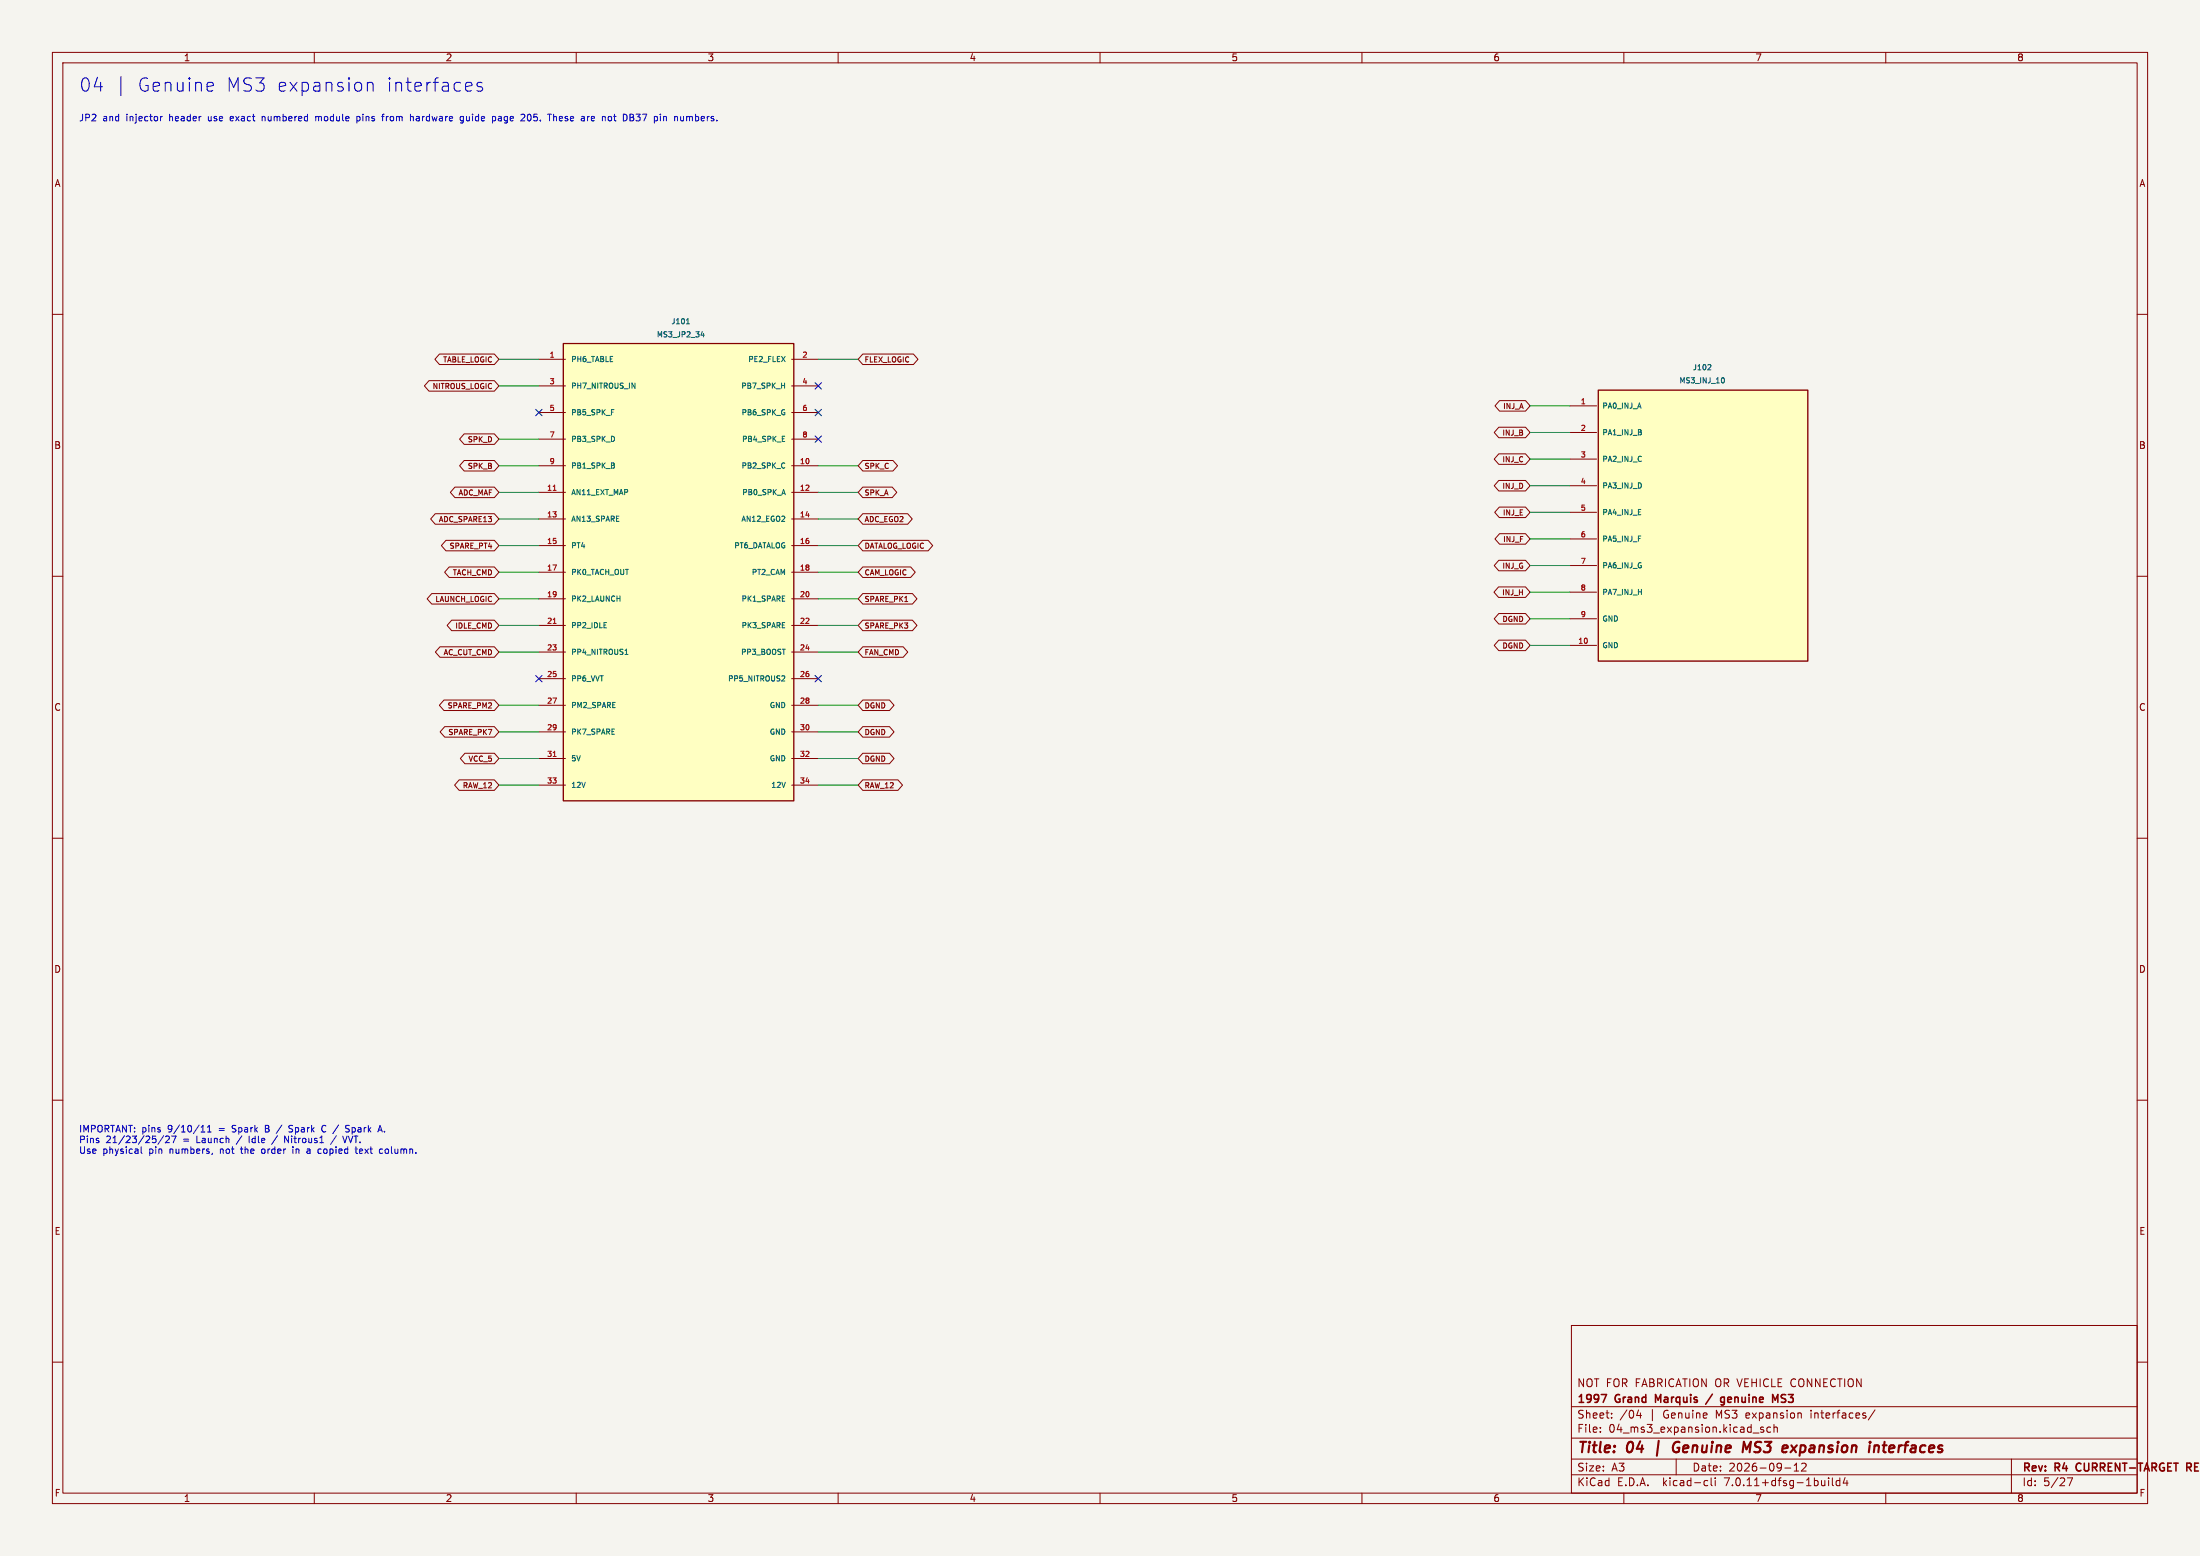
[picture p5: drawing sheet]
(kicad_sch (version 20230121) (generator eeschema) (paper "A3")
(title_block (title "04 | Genuine MS3 expansion interfaces") (date "2026-09-12") (rev "R4 CURRENT-TARGET REVIEW") (company "1997 Grand Marquis / genuine MS3") (comment 1 "NOT FOR FABRICATION OR VEHICLE CONNECTION"))
(lib_symbols
(symbol "GM97:MS3_INJ_10" (pin_names (offset 1.016)) (in_bom yes) (on_board yes)
(property "Reference" "J" (at 0 28.86 0) (effects (font (size 1.27 1.27))))
(property "Value" "MS3_INJ_10" (at 0 25.86 0) (effects (font (size 1.27 1.27))))
(property "Footprint" "" (at 0 0 0) (effects (font (size 1.27 1.27)) hide))
(symbol "MS3_INJ_10_0_1" (rectangle (start -20 25.86) (end 20 -25.86) (stroke (width 0.254) (type default)) (fill (type background))))
(symbol "MS3_INJ_10_1_1" (pin passive line (at -25.4 22.86 0) (length 5.08) (name "PA0_INJ_A" (effects (font (size 1.0 1.0)))) (number "1" (effects (font (size 1.0 1.0)))))
(pin passive line (at -25.4 17.78 0) (length 5.08) (name "PA1_INJ_B" (effects (font (size 1.0 1.0)))) (number "2" (effects (font (size 1.0 1.0)))))
(pin passive line (at -25.4 12.7 0) (length 5.08) (name "PA2_INJ_C" (effects (font (size 1.0 1.0)))) (number "3" (effects (font (size 1.0 1.0)))))
(pin passive line (at -25.4 7.62 0) (length 5.08) (name "PA3_INJ_D" (effects (font (size 1.0 1.0)))) (number "4" (effects (font (size 1.0 1.0)))))
(pin passive line (at -25.4 2.54 0) (length 5.08) (name "PA4_INJ_E" (effects (font (size 1.0 1.0)))) (number "5" (effects (font (size 1.0 1.0)))))
(pin passive line (at -25.4 -2.54 0) (length 5.08) (name "PA5_INJ_F" (effects (font (size 1.0 1.0)))) (number "6" (effects (font (size 1.0 1.0)))))
(pin passive line (at -25.4 -7.62 0) (length 5.08) (name "PA6_INJ_G" (effects (font (size 1.0 1.0)))) (number "7" (effects (font (size 1.0 1.0)))))
(pin passive line (at -25.4 -12.7 0) (length 5.08) (name "PA7_INJ_H" (effects (font (size 1.0 1.0)))) (number "8" (effects (font (size 1.0 1.0)))))
(pin passive line (at -25.4 -17.78 0) (length 5.08) (name "GND" (effects (font (size 1.0 1.0)))) (number "9" (effects (font (size 1.0 1.0)))))
(pin passive line (at -25.4 -22.86 0) (length 5.08) (name "GND" (effects (font (size 1.0 1.0)))) (number "10" (effects (font (size 1.0 1.0)))))))
(symbol "GM97:MS3_JP2_34" (pin_names (offset 1.016)) (in_bom yes) (on_board yes)
(property "Reference" "J" (at 0 46.64 0) (effects (font (size 1.27 1.27))))
(property "Value" "MS3_JP2_34" (at 0 43.64 0) (effects (font (size 1.27 1.27))))
(property "Footprint" "" (at 0 0 0) (effects (font (size 1.27 1.27)) hide))
(symbol "MS3_JP2_34_0_1" (rectangle (start -22 43.64) (end 22 -43.64) (stroke (width 0.254) (type default)) (fill (type background))))
(symbol "MS3_JP2_34_1_1" (pin passive line (at -26.67 40.64 0) (length 5.08) (name "PH6_TABLE" (effects (font (size 1.0 1.0)))) (number "1" (effects (font (size 1.0 1.0)))))
(pin passive line (at -26.67 35.56 0) (length 5.08) (name "PH7_NITROUS_IN" (effects (font (size 1.0 1.0)))) (number "3" (effects (font (size 1.0 1.0)))))
(pin passive line (at -26.67 30.48 0) (length 5.08) (name "PB5_SPK_F" (effects (font (size 1.0 1.0)))) (number "5" (effects (font (size 1.0 1.0)))))
(pin passive line (at -26.67 25.4 0) (length 5.08) (name "PB3_SPK_D" (effects (font (size 1.0 1.0)))) (number "7" (effects (font (size 1.0 1.0)))))
(pin passive line (at -26.67 20.32 0) (length 5.08) (name "PB1_SPK_B" (effects (font (size 1.0 1.0)))) (number "9" (effects (font (size 1.0 1.0)))))
(pin passive line (at -26.67 15.24 0) (length 5.08) (name "AN11_EXT_MAP" (effects (font (size 1.0 1.0)))) (number "11" (effects (font (size 1.0 1.0)))))
(pin passive line (at -26.67 10.16 0) (length 5.08) (name "AN13_SPARE" (effects (font (size 1.0 1.0)))) (number "13" (effects (font (size 1.0 1.0)))))
(pin passive line (at -26.67 5.08 0) (length 5.08) (name "PT4" (effects (font (size 1.0 1.0)))) (number "15" (effects (font (size 1.0 1.0)))))
(pin passive line (at -26.67 0 0) (length 5.08) (name "PK0_TACH_OUT" (effects (font (size 1.0 1.0)))) (number "17" (effects (font (size 1.0 1.0)))))
(pin passive line (at -26.67 -5.08 0) (length 5.08) (name "PK2_LAUNCH" (effects (font (size 1.0 1.0)))) (number "19" (effects (font (size 1.0 1.0)))))
(pin passive line (at -26.67 -10.16 0) (length 5.08) (name "PP2_IDLE" (effects (font (size 1.0 1.0)))) (number "21" (effects (font (size 1.0 1.0)))))
(pin passive line (at -26.67 -15.24 0) (length 5.08) (name "PP4_NITROUS1" (effects (font (size 1.0 1.0)))) (number "23" (effects (font (size 1.0 1.0)))))
(pin passive line (at -26.67 -20.32 0) (length 5.08) (name "PP6_VVT" (effects (font (size 1.0 1.0)))) (number "25" (effects (font (size 1.0 1.0)))))
(pin passive line (at -26.67 -25.4 0) (length 5.08) (name "PM2_SPARE" (effects (font (size 1.0 1.0)))) (number "27" (effects (font (size 1.0 1.0)))))
(pin passive line (at -26.67 -30.48 0) (length 5.08) (name "PK7_SPARE" (effects (font (size 1.0 1.0)))) (number "29" (effects (font (size 1.0 1.0)))))
(pin passive line (at -26.67 -35.56 0) (length 5.08) (name "5V" (effects (font (size 1.0 1.0)))) (number "31" (effects (font (size 1.0 1.0)))))
(pin passive line (at -26.67 -40.64 0) (length 5.08) (name "12V" (effects (font (size 1.0 1.0)))) (number "33" (effects (font (size 1.0 1.0)))))
(pin passive line (at 26.67 40.64 180) (length 5.08) (name "PE2_FLEX" (effects (font (size 1.0 1.0)))) (number "2" (effects (font (size 1.0 1.0)))))
(pin passive line (at 26.67 35.56 180) (length 5.08) (name "PB7_SPK_H" (effects (font (size 1.0 1.0)))) (number "4" (effects (font (size 1.0 1.0)))))
(pin passive line (at 26.67 30.48 180) (length 5.08) (name "PB6_SPK_G" (effects (font (size 1.0 1.0)))) (number "6" (effects (font (size 1.0 1.0)))))
(pin passive line (at 26.67 25.4 180) (length 5.08) (name "PB4_SPK_E" (effects (font (size 1.0 1.0)))) (number "8" (effects (font (size 1.0 1.0)))))
(pin passive line (at 26.67 20.32 180) (length 5.08) (name "PB2_SPK_C" (effects (font (size 1.0 1.0)))) (number "10" (effects (font (size 1.0 1.0)))))
(pin passive line (at 26.67 15.24 180) (length 5.08) (name "PB0_SPK_A" (effects (font (size 1.0 1.0)))) (number "12" (effects (font (size 1.0 1.0)))))
(pin passive line (at 26.67 10.16 180) (length 5.08) (name "AN12_EGO2" (effects (font (size 1.0 1.0)))) (number "14" (effects (font (size 1.0 1.0)))))
(pin passive line (at 26.67 5.08 180) (length 5.08) (name "PT6_DATALOG" (effects (font (size 1.0 1.0)))) (number "16" (effects (font (size 1.0 1.0)))))
(pin passive line (at 26.67 0 180) (length 5.08) (name "PT2_CAM" (effects (font (size 1.0 1.0)))) (number "18" (effects (font (size 1.0 1.0)))))
(pin passive line (at 26.67 -5.08 180) (length 5.08) (name "PK1_SPARE" (effects (font (size 1.0 1.0)))) (number "20" (effects (font (size 1.0 1.0)))))
(pin passive line (at 26.67 -10.16 180) (length 5.08) (name "PK3_SPARE" (effects (font (size 1.0 1.0)))) (number "22" (effects (font (size 1.0 1.0)))))
(pin passive line (at 26.67 -15.24 180) (length 5.08) (name "PP3_BOOST" (effects (font (size 1.0 1.0)))) (number "24" (effects (font (size 1.0 1.0)))))
(pin passive line (at 26.67 -20.32 180) (length 5.08) (name "PP5_NITROUS2" (effects (font (size 1.0 1.0)))) (number "26" (effects (font (size 1.0 1.0)))))
(pin passive line (at 26.67 -25.4 180) (length 5.08) (name "GND" (effects (font (size 1.0 1.0)))) (number "28" (effects (font (size 1.0 1.0)))))
(pin passive line (at 26.67 -30.48 180) (length 5.08) (name "GND" (effects (font (size 1.0 1.0)))) (number "30" (effects (font (size 1.0 1.0)))))
(pin passive line (at 26.67 -35.56 180) (length 5.08) (name "GND" (effects (font (size 1.0 1.0)))) (number "32" (effects (font (size 1.0 1.0)))))
(pin passive line (at 26.67 -40.64 180) (length 5.08) (name "12V" (effects (font (size 1.0 1.0)))) (number "34" (effects (font (size 1.0 1.0))))))))
(text "04 | Genuine MS3 expansion interfaces" (at 15 15 0) (effects (font (size 2.54 2.54)) (justify left top)))
(text "JP2 and injector header use exact numbered module pins from hardware guide page 205. These are not DB37 pin numbers." (at 15 22 0) (effects (font (size 1.27 1.27)) (justify left top)))
(symbol (lib_id "GM97:MS3_JP2_34") (at 129.54 109.22 0) (unit 1) (dnp no) (in_bom yes) (on_board yes)
(property "Reference" "J101" (at 130 61.36 0) (effects (font (size 1.0 1.0))))
(property "Value" "MS3_JP2_34" (at 130 63.86 0) (effects (font (size 1.0 1.0))))
(property "Footprint" "GM97_Layout:Candidate_J101" (at 130 109 0) (effects (font (size 1.0 1.0)) hide))
(property "Population" "FIT - REVIEW" (at 130 109 0) (effects (font (size 1.0 1.0)) hide))
(property "Purpose" "Mating interface to MS3 JP2; original MS3X ribbon or direct custom interconnect" (at 130 109 0) (effects (font (size 1.0 1.0)) hide)))
(wire (pts (xy 102.87 68.58) (xy 95.25 68.58)) (stroke (width 0) (type default)))
(global_label "TABLE_LOGIC" (shape bidirectional) (at 95.25 68.58 180) (effects (font (size 1 1)) (justify right)))
(wire (pts (xy 102.87 73.66) (xy 95.25 73.66)) (stroke (width 0) (type default)))
(global_label "NITROUS_LOGIC" (shape bidirectional) (at 95.25 73.66 180) (effects (font (size 1 1)) (justify right)))
(no_connect (at 102.87 78.74))
(wire (pts (xy 102.87 83.82) (xy 95.25 83.82)) (stroke (width 0) (type default)))
(global_label "SPK_D" (shape bidirectional) (at 95.25 83.82 180) (effects (font (size 1 1)) (justify right)))
(wire (pts (xy 102.87 88.9) (xy 95.25 88.9)) (stroke (width 0) (type default)))
(global_label "SPK_B" (shape bidirectional) (at 95.25 88.9 180) (effects (font (size 1 1)) (justify right)))
(wire (pts (xy 102.87 93.98) (xy 95.25 93.98)) (stroke (width 0) (type default)))
(global_label "ADC_MAF" (shape bidirectional) (at 95.25 93.98 180) (effects (font (size 1 1)) (justify right)))
(wire (pts (xy 102.87 99.06) (xy 95.25 99.06)) (stroke (width 0) (type default)))
(global_label "ADC_SPARE13" (shape bidirectional) (at 95.25 99.06 180) (effects (font (size 1 1)) (justify right)))
(wire (pts (xy 102.87 104.14) (xy 95.25 104.14)) (stroke (width 0) (type default)))
(global_label "SPARE_PT4" (shape bidirectional) (at 95.25 104.14 180) (effects (font (size 1 1)) (justify right)))
(wire (pts (xy 102.87 109.22) (xy 95.25 109.22)) (stroke (width 0) (type default)))
(global_label "TACH_CMD" (shape bidirectional) (at 95.25 109.22 180) (effects (font (size 1 1)) (justify right)))
(wire (pts (xy 102.87 114.3) (xy 95.25 114.3)) (stroke (width 0) (type default)))
(global_label "LAUNCH_LOGIC" (shape bidirectional) (at 95.25 114.3 180) (effects (font (size 1 1)) (justify right)))
(wire (pts (xy 102.87 119.38) (xy 95.25 119.38)) (stroke (width 0) (type default)))
(global_label "IDLE_CMD" (shape bidirectional) (at 95.25 119.38 180) (effects (font (size 1 1)) (justify right)))
(wire (pts (xy 102.87 124.46) (xy 95.25 124.46)) (stroke (width 0) (type default)))
(global_label "AC_CUT_CMD" (shape bidirectional) (at 95.25 124.46 180) (effects (font (size 1 1)) (justify right)))
(no_connect (at 102.87 129.54))
(wire (pts (xy 102.87 134.62) (xy 95.25 134.62)) (stroke (width 0) (type default)))
(global_label "SPARE_PM2" (shape bidirectional) (at 95.25 134.62 180) (effects (font (size 1 1)) (justify right)))
(wire (pts (xy 102.87 139.7) (xy 95.25 139.7)) (stroke (width 0) (type default)))
(global_label "SPARE_PK7" (shape bidirectional) (at 95.25 139.7 180) (effects (font (size 1 1)) (justify right)))
(wire (pts (xy 102.87 144.78) (xy 95.25 144.78)) (stroke (width 0) (type default)))
(global_label "VCC_5" (shape bidirectional) (at 95.25 144.78 180) (effects (font (size 1 1)) (justify right)))
(wire (pts (xy 102.87 149.86) (xy 95.25 149.86)) (stroke (width 0) (type default)))
(global_label "RAW_12" (shape bidirectional) (at 95.25 149.86 180) (effects (font (size 1 1)) (justify right)))
(wire (pts (xy 156.21 68.58) (xy 163.83 68.58)) (stroke (width 0) (type default)))
(global_label "FLEX_LOGIC" (shape bidirectional) (at 163.83 68.58 0) (effects (font (size 1 1)) (justify left)))
(no_connect (at 156.21 73.66))
(no_connect (at 156.21 78.74))
(no_connect (at 156.21 83.82))
(wire (pts (xy 156.21 88.9) (xy 163.83 88.9)) (stroke (width 0) (type default)))
(global_label "SPK_C" (shape bidirectional) (at 163.83 88.9 0) (effects (font (size 1 1)) (justify left)))
(wire (pts (xy 156.21 93.98) (xy 163.83 93.98)) (stroke (width 0) (type default)))
(global_label "SPK_A" (shape bidirectional) (at 163.83 93.98 0) (effects (font (size 1 1)) (justify left)))
(wire (pts (xy 156.21 99.06) (xy 163.83 99.06)) (stroke (width 0) (type default)))
(global_label "ADC_EGO2" (shape bidirectional) (at 163.83 99.06 0) (effects (font (size 1 1)) (justify left)))
(wire (pts (xy 156.21 104.14) (xy 163.83 104.14)) (stroke (width 0) (type default)))
(global_label "DATALOG_LOGIC" (shape bidirectional) (at 163.83 104.14 0) (effects (font (size 1 1)) (justify left)))
(wire (pts (xy 156.21 109.22) (xy 163.83 109.22)) (stroke (width 0) (type default)))
(global_label "CAM_LOGIC" (shape bidirectional) (at 163.83 109.22 0) (effects (font (size 1 1)) (justify left)))
(wire (pts (xy 156.21 114.3) (xy 163.83 114.3)) (stroke (width 0) (type default)))
(global_label "SPARE_PK1" (shape bidirectional) (at 163.83 114.3 0) (effects (font (size 1 1)) (justify left)))
(wire (pts (xy 156.21 119.38) (xy 163.83 119.38)) (stroke (width 0) (type default)))
(global_label "SPARE_PK3" (shape bidirectional) (at 163.83 119.38 0) (effects (font (size 1 1)) (justify left)))
(wire (pts (xy 156.21 124.46) (xy 163.83 124.46)) (stroke (width 0) (type default)))
(global_label "FAN_CMD" (shape bidirectional) (at 163.83 124.46 0) (effects (font (size 1 1)) (justify left)))
(no_connect (at 156.21 129.54))
(wire (pts (xy 156.21 134.62) (xy 163.83 134.62)) (stroke (width 0) (type default)))
(global_label "DGND" (shape bidirectional) (at 163.83 134.62 0) (effects (font (size 1 1)) (justify left)))
(wire (pts (xy 156.21 139.7) (xy 163.83 139.7)) (stroke (width 0) (type default)))
(global_label "DGND" (shape bidirectional) (at 163.83 139.7 0) (effects (font (size 1 1)) (justify left)))
(wire (pts (xy 156.21 144.78) (xy 163.83 144.78)) (stroke (width 0) (type default)))
(global_label "DGND" (shape bidirectional) (at 163.83 144.78 0) (effects (font (size 1 1)) (justify left)))
(wire (pts (xy 156.21 149.86) (xy 163.83 149.86)) (stroke (width 0) (type default)))
(global_label "RAW_12" (shape bidirectional) (at 163.83 149.86 0) (effects (font (size 1 1)) (justify left)))
(symbol (lib_id "GM97:MS3_INJ_10") (at 325.12 100.33 0) (unit 1) (dnp no) (in_bom yes) (on_board yes)
(property "Reference" "J102" (at 325 70.14 0) (effects (font (size 1.0 1.0))))
(property "Value" "MS3_INJ_10" (at 325 72.64 0) (effects (font (size 1.0 1.0))))
(property "Footprint" "GM97_Layout:Candidate_J102" (at 325 100 0) (effects (font (size 1.0 1.0)) hide))
(property "Population" "FIT - REVIEW" (at 325 100 0) (effects (font (size 1.0 1.0)) hide))
(property "Purpose" "Mating interface to genuine MS3 injector header J1" (at 325 100 0) (effects (font (size 1.0 1.0)) hide)))
(wire (pts (xy 299.72 77.47) (xy 292.1 77.47)) (stroke (width 0) (type default)))
(global_label "INJ_A" (shape bidirectional) (at 292.1 77.47 180) (effects (font (size 1 1)) (justify right)))
(wire (pts (xy 299.72 82.55) (xy 292.1 82.55)) (stroke (width 0) (type default)))
(global_label "INJ_B" (shape bidirectional) (at 292.1 82.55 180) (effects (font (size 1 1)) (justify right)))
(wire (pts (xy 299.72 87.63) (xy 292.1 87.63)) (stroke (width 0) (type default)))
(global_label "INJ_C" (shape bidirectional) (at 292.1 87.63 180) (effects (font (size 1 1)) (justify right)))
(wire (pts (xy 299.72 92.71) (xy 292.1 92.71)) (stroke (width 0) (type default)))
(global_label "INJ_D" (shape bidirectional) (at 292.1 92.71 180) (effects (font (size 1 1)) (justify right)))
(wire (pts (xy 299.72 97.79) (xy 292.1 97.79)) (stroke (width 0) (type default)))
(global_label "INJ_E" (shape bidirectional) (at 292.1 97.79 180) (effects (font (size 1 1)) (justify right)))
(wire (pts (xy 299.72 102.87) (xy 292.1 102.87)) (stroke (width 0) (type default)))
(global_label "INJ_F" (shape bidirectional) (at 292.1 102.87 180) (effects (font (size 1 1)) (justify right)))
(wire (pts (xy 299.72 107.95) (xy 292.1 107.95)) (stroke (width 0) (type default)))
(global_label "INJ_G" (shape bidirectional) (at 292.1 107.95 180) (effects (font (size 1 1)) (justify right)))
(wire (pts (xy 299.72 113.03) (xy 292.1 113.03)) (stroke (width 0) (type default)))
(global_label "INJ_H" (shape bidirectional) (at 292.1 113.03 180) (effects (font (size 1 1)) (justify right)))
(wire (pts (xy 299.72 118.11) (xy 292.1 118.11)) (stroke (width 0) (type default)))
(global_label "DGND" (shape bidirectional) (at 292.1 118.11 180) (effects (font (size 1 1)) (justify right)))
(wire (pts (xy 299.72 123.19) (xy 292.1 123.19)) (stroke (width 0) (type default)))
(global_label "DGND" (shape bidirectional) (at 292.1 123.19 180) (effects (font (size 1 1)) (justify right)))
(text "IMPORTANT: pins 9/10/11 = Spark B / Spark C / Spark A.\nPins 21/23/25/27 = Launch / Idle / Nitrous1 / VVT.\nUse physical pin numbers, not the order in a copied text column." (at 15 215 0) (effects (font (size 1.27 1.27)) (justify left top))))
